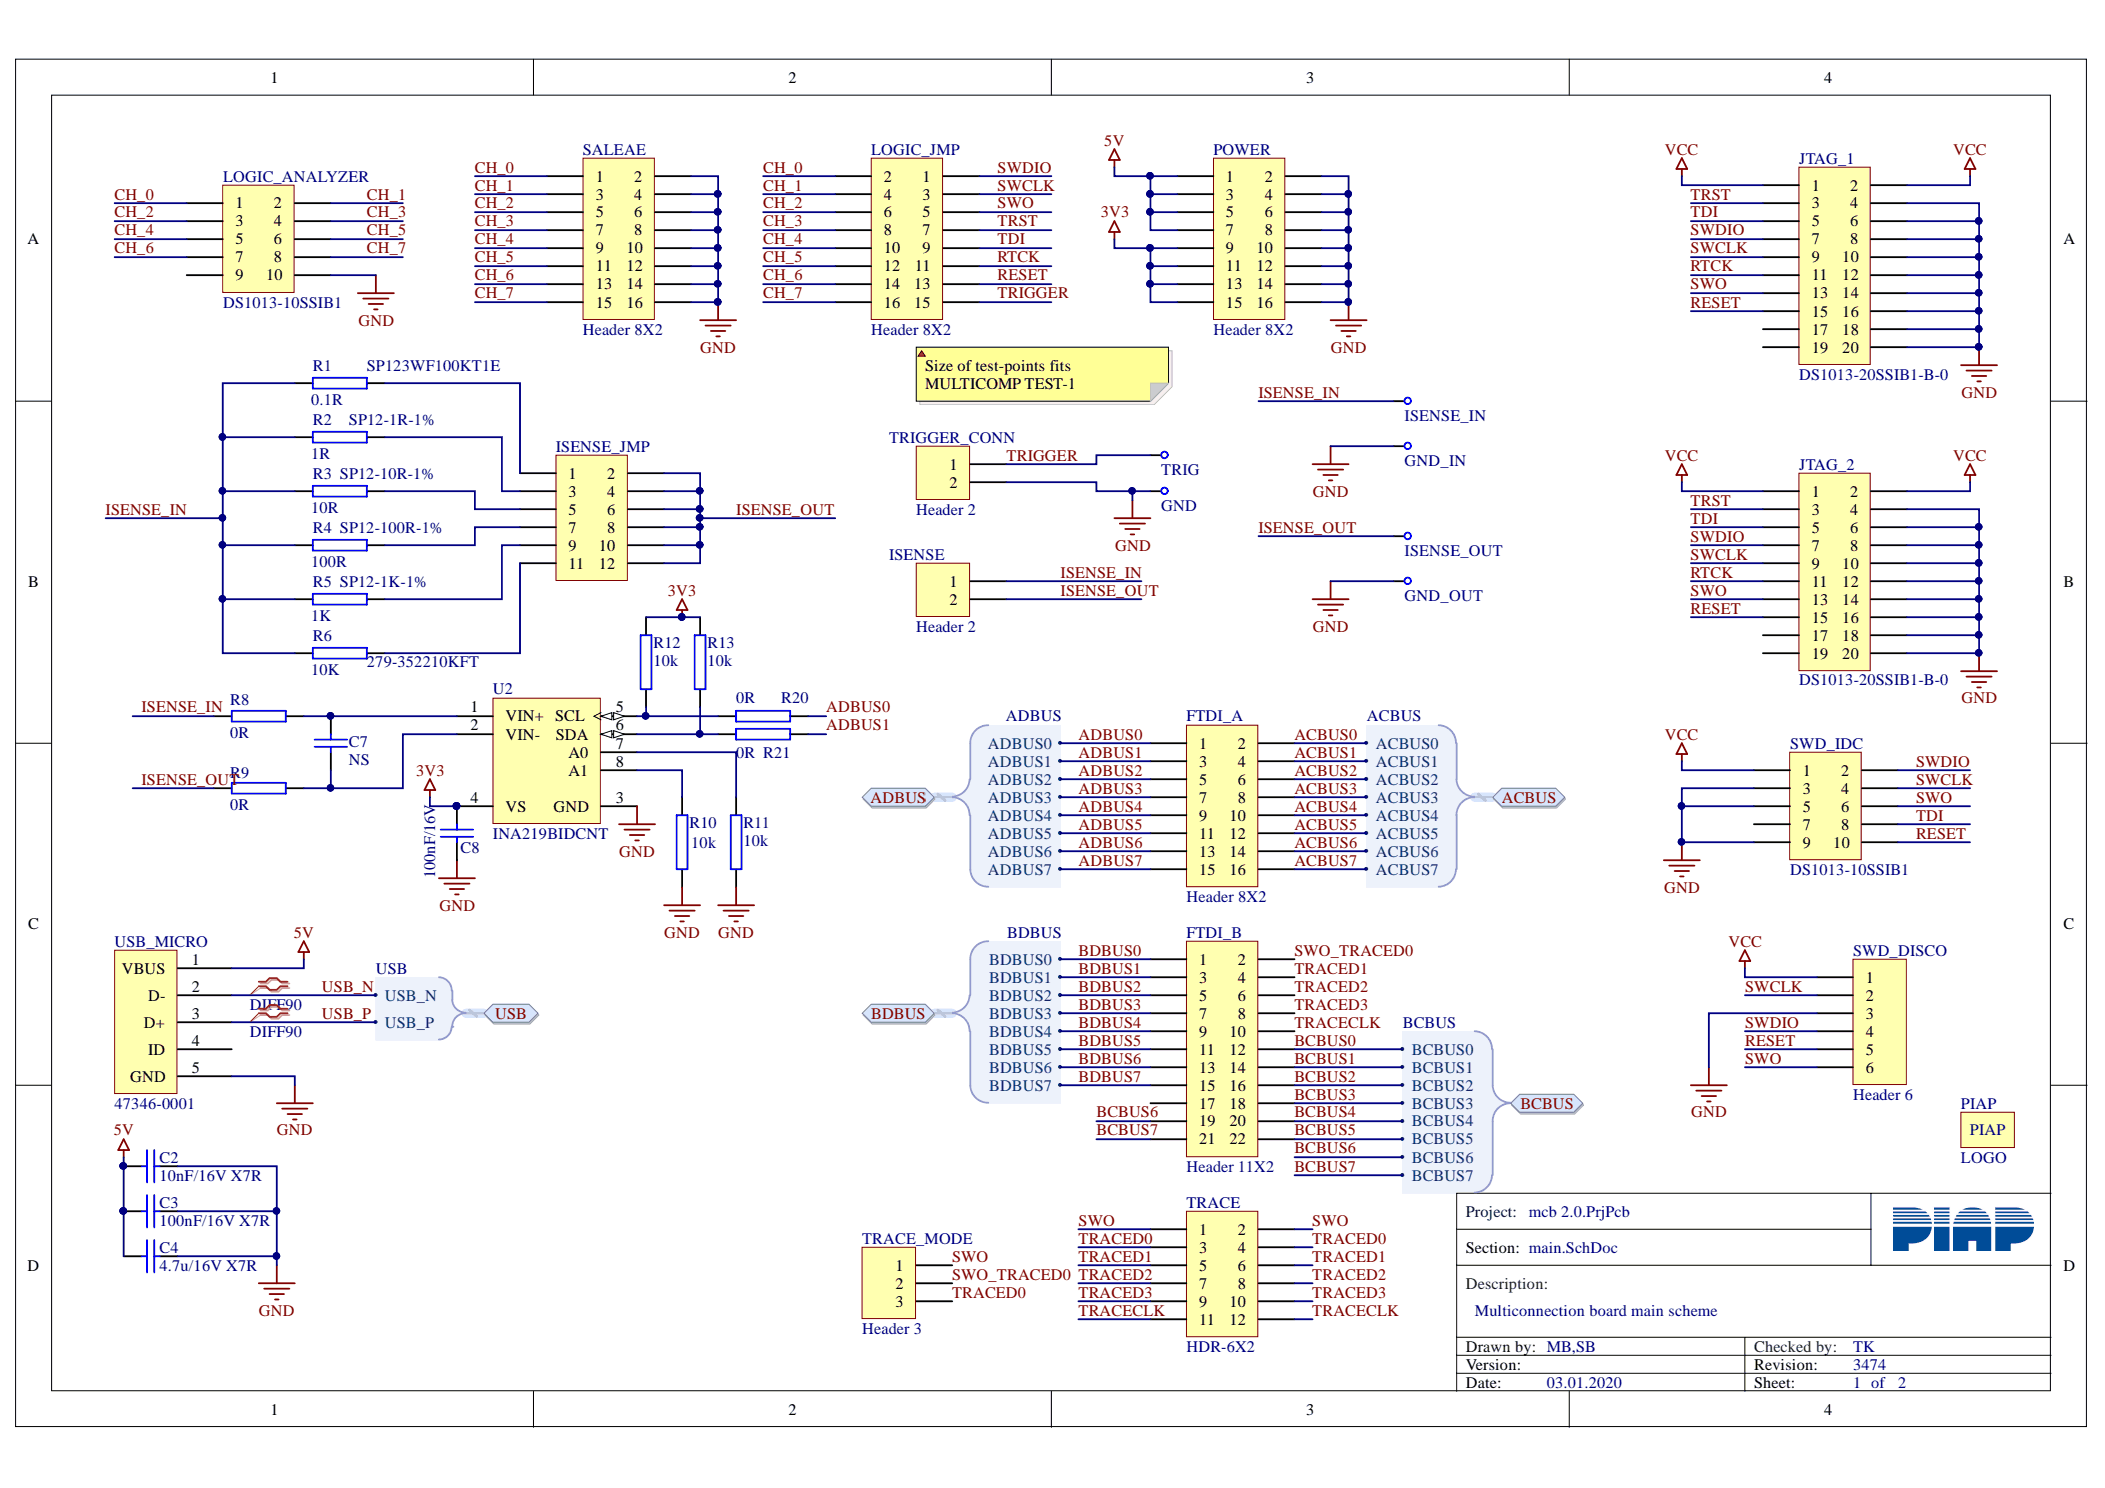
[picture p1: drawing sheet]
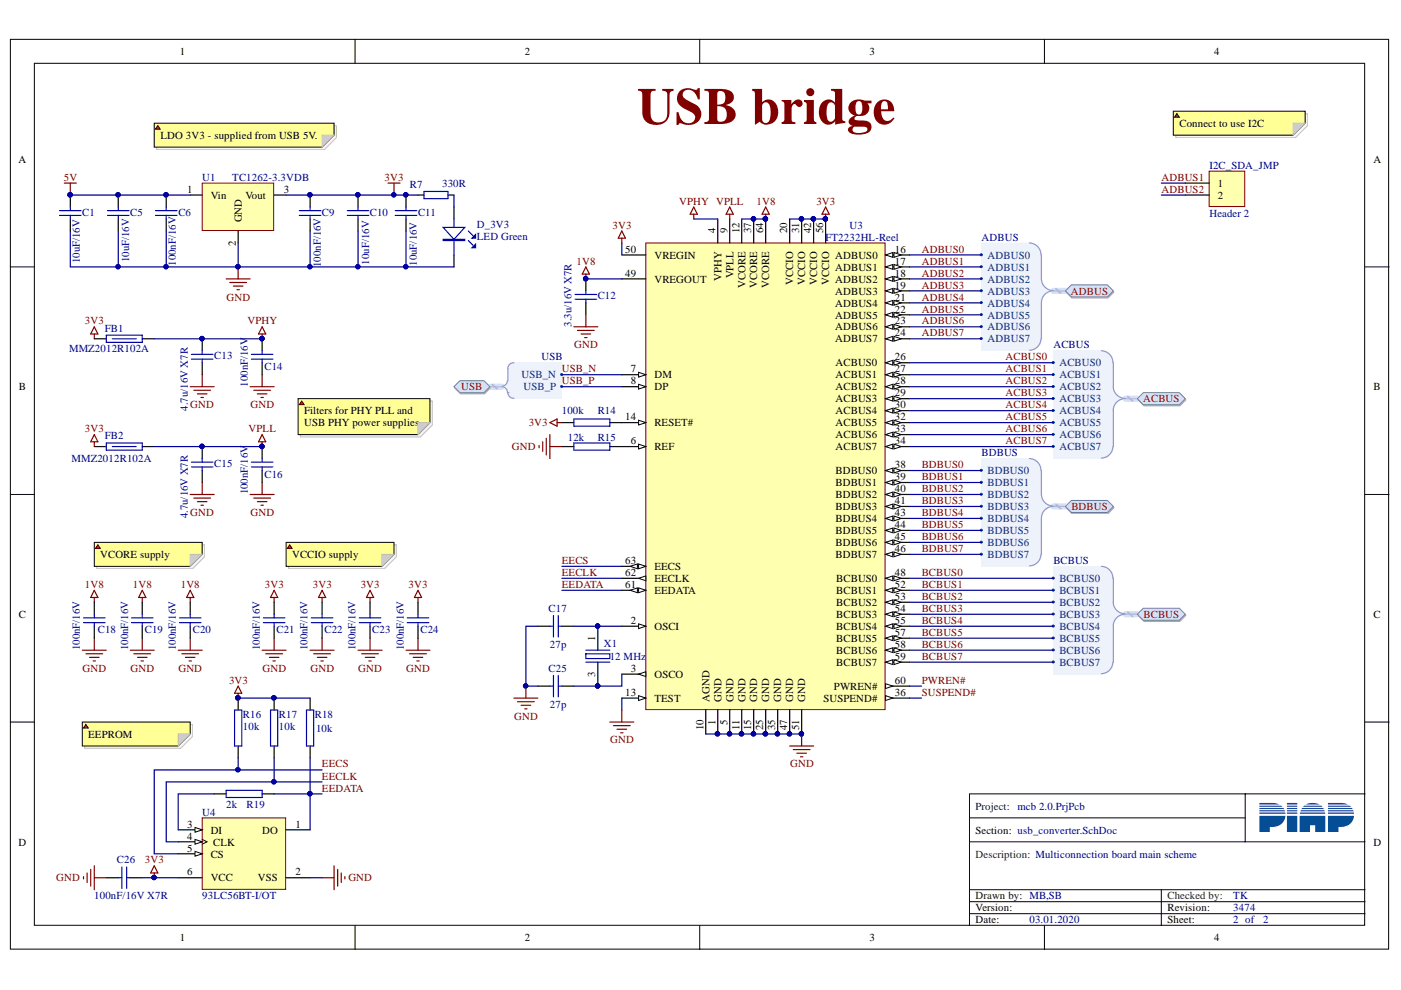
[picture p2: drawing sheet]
# Altium project mcb 2.0.PrjPcb
2 sheets, 79 parts. Net scope: flat (ports and power ports of the same name join across sheets).
Board file: mcb.PcbDoc
Sheets:
  main.SchDoc
  usb_converter.SchDoc

## Sheet main.SchDoc
size A4; CheckedBy: TK; DrawnBy: MB,SB; SheetNumber: 1; SheetTotal: 2

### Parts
C2  10nF/16V X7R  [0805]
C3  100nF/16V X7R  [0805]
C4  4.7u/16V X7R  [0805]
C7  NS  [0603]
C8  100nF/16V  [0402]
FTDI_A  Header 8X2  [HDR2X8]
FTDI_B  Header 11X2  [HDR2X11]
GND  TEST_POINT_THT  [TEST_POINT_THT]  (value not drawn)  (no BOM)
GND_IN  TEST_POINT_THT  [TEST_POINT_THT]  (value not drawn)  (no BOM)
GND_OUT  TEST_POINT_THT  [TEST_POINT_THT]  (value not drawn)  (no BOM)
ISENSE  Header 2  [HDR1X2]
ISENSE_IN  TEST_POINT_THT  [TEST_POINT_THT]  (value not drawn)  (no BOM)
ISENSE_JMP  (no value)  [HDR2X6]
ISENSE_OUT  TEST_POINT_THT  [TEST_POINT_THT]  (value not drawn)  (no BOM)
JTAG_1  DS1013-20SSIB1-B-0  [HDR2X10]
JTAG_2  DS1013-20SSIB1-B-0  [HDR2X10]
LOGIC_ANALYZER  DS1013-10SSIB1  [HDR2X5 socet]
LOGIC_JMP  Header 8X2  [HDR2X8]
PIAP  LOGO  [PIAP_5mm]  (no BOM)
POWER  Header 8X2  [HDR2X8]
R1  0.1R  Manufacturer Part Number: SP123WF100KT1E  [2512]
R2  1R  Supplier Part Number 1: SP12-1R-1%  [2512]
R3  10R  Supplier Part Number 1: SP12-10R-1%  [2512]
R4  100R  Supplier Part Number 1: SP12-100R-1%  [2512]
R5  1K  Supplier Part Number 1: SP12-1K-1%  [2512]
R6  10K  Supplier Part Number 3: 279-352210KFT  [2512]
R8  0R  [0603]
R9  0R  [0603]
R10  10k  [0603]
R11  10k  [0603]
R12  10k  [0603]
R13  10k  [0603]
R20  0R  [0603]
R21  0R  [0603]
SALEAE  Header 8X2  [HDR2X8]
SWD_DISCO  Header 6  [HDR1X6]
SWD_IDC  DS1013-10SSIB1  [HDR2X5 socet]
TRACE  HDR-6X2  [HDR2X6]
TRACE_MODE  Header 3  [HDR1X3]
TRIG  TEST_POINT_THT  [TEST_POINT_THT]  (value not drawn)  (no BOM)
TRIGGER_CONN  Header 2  [HDR1X2]
U2  INA219BIDCNT  [DCN0008A_M]
USB_MICRO  47346-0001  [47346-0001]

### Ports
ACBUS (bidir, harness ACBUS), ADBUS (bidir, harness ADBUS), BCBUS (bidir, harness BCBUS), BDBUS (bidir, harness BDBUS), USB (bidir, harness USB)

### Harnesses
ADBUS: ADBUS0, ADBUS1, ADBUS2, ADBUS3, ADBUS4, ADBUS5, ADBUS6, ADBUS7
ACBUS: ACBUS0, ACBUS1, ACBUS2, ACBUS3, ACBUS4, ACBUS5, ACBUS6, ACBUS7
BDBUS: BDBUS0, BDBUS1, BDBUS2, BDBUS3, BDBUS4, BDBUS5, BDBUS6, BDBUS7
BCBUS: BCBUS0, BCBUS1, BCBUS2, BCBUS3, BCBUS4, BCBUS5, BCBUS6, BCBUS7
USB: USB_N, USB_P

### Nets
3V3: C8.1 POWER.9 POWER.11 POWER.13 POWER.15 R12.2 R13.2 U2.4(VS)
5V: C2.2 C3.1 C4.2 POWER.1 POWER.3 POWER.5 POWER.7 USB_MICRO.1(VBUS)
GND: C2.1 C3.2 C4.1 C8.2 GND.1 GND_IN.1 GND_OUT.1 JTAG_1.4 JTAG_1.6 JTAG_1.8 JTAG_1.10 JTAG_1.12 JTAG_1.14 JTAG_1.16 JTAG_1.18 JTAG_1.20 JTAG_2.4 JTAG_2.6 JTAG_2.8 JTAG_2.10 JTAG_2.12 JTAG_2.14 JTAG_2.16 JTAG_2.18 JTAG_2.20 LOGIC_ANALYZER.10 POWER.2 POWER.4 POWER.6 POWER.8 POWER.10 POWER.12 POWER.14 POWER.16 R10.2 R11.2 SALEAE.2 SALEAE.4 SALEAE.6 SALEAE.8 SALEAE.10 SALEAE.12 SALEAE.14 SALEAE.16 SWD_DISCO.3 SWD_IDC.3 SWD_IDC.5 SWD_IDC.9 TRIGGER_CONN.2 U2.3(GND) USB_MICRO.5(GND)
VCC: JTAG_1.1 JTAG_1.2 JTAG_2.1 JTAG_2.2 SWD_DISCO.1 SWD_IDC.1
ACBUS0: FTDI_A.2 ; port ACBUS.ACBUS0
ACBUS1: FTDI_A.4 ; port ACBUS.ACBUS1
ACBUS2: FTDI_A.6 ; port ACBUS.ACBUS2
ACBUS3: FTDI_A.8 ; port ACBUS.ACBUS3
ACBUS4: FTDI_A.10 ; port ACBUS.ACBUS4
ACBUS5: FTDI_A.12 ; port ACBUS.ACBUS5
ACBUS6: FTDI_A.14 ; port ACBUS.ACBUS6
ACBUS7: FTDI_A.16 ; port ACBUS.ACBUS7
ADBUS0: FTDI_A.1 R20.1 ; port ADBUS.ADBUS0
ADBUS1: FTDI_A.3 R21.1 ; port ADBUS.ADBUS1
ADBUS2: FTDI_A.5 ; port ADBUS.ADBUS2
ADBUS3: FTDI_A.7 ; port ADBUS.ADBUS3
ADBUS4: FTDI_A.9 ; port ADBUS.ADBUS4
ADBUS5: FTDI_A.11 ; port ADBUS.ADBUS5
ADBUS6: FTDI_A.13 ; port ADBUS.ADBUS6
ADBUS7: FTDI_A.15 ; port ADBUS.ADBUS7
BCBUS0: FTDI_B.12 ; port BCBUS.BCBUS0
BCBUS1: FTDI_B.14 ; port BCBUS.BCBUS1
BCBUS2: FTDI_B.16 ; port BCBUS.BCBUS2
BCBUS3: FTDI_B.18 ; port BCBUS.BCBUS3
BCBUS4: FTDI_B.20 ; port BCBUS.BCBUS4
BCBUS5: FTDI_B.22 ; port BCBUS.BCBUS5
BCBUS6: FTDI_B.19 ; port BCBUS.BCBUS6
BCBUS7: FTDI_B.21 ; port BCBUS.BCBUS7
BDBUS0: FTDI_B.1 ; port BDBUS.BDBUS0
BDBUS1: FTDI_B.3 ; port BDBUS.BDBUS1
BDBUS2: FTDI_B.5 ; port BDBUS.BDBUS2
BDBUS3: FTDI_B.7 ; port BDBUS.BDBUS3
BDBUS4: FTDI_B.9 ; port BDBUS.BDBUS4
BDBUS5: FTDI_B.11 ; port BDBUS.BDBUS5
BDBUS6: FTDI_B.13 ; port BDBUS.BDBUS6
BDBUS7: FTDI_B.15 ; port BDBUS.BDBUS7
CH_0: LOGIC_ANALYZER.1 LOGIC_JMP.2 SALEAE.1
CH_1: LOGIC_ANALYZER.2 LOGIC_JMP.4 SALEAE.3
CH_2: LOGIC_ANALYZER.3 LOGIC_JMP.6 SALEAE.5
CH_3: LOGIC_ANALYZER.4 LOGIC_JMP.8 SALEAE.7
CH_4: LOGIC_ANALYZER.5 LOGIC_JMP.10 SALEAE.9
CH_5: LOGIC_ANALYZER.6 LOGIC_JMP.12 SALEAE.11
CH_6: LOGIC_ANALYZER.7 LOGIC_JMP.14 SALEAE.13
CH_7: LOGIC_ANALYZER.8 LOGIC_JMP.16 SALEAE.15
ISENSE_IN: ISENSE.1 ISENSE_IN.1 R1.1 R2.1 R3.1 R4.1 R5.1 R6.1 R8.2
ISENSE_OUT: ISENSE.2 ISENSE_JMP.2 ISENSE_JMP.4 ISENSE_JMP.6 ISENSE_JMP.8 ISENSE_JMP.10 ISENSE_JMP.12 ISENSE_OUT.1 R9.2
RESET: JTAG_1.15 JTAG_2.15 LOGIC_JMP.13 SWD_DISCO.5 SWD_IDC.10
RTCK: JTAG_1.11 JTAG_2.11 LOGIC_JMP.11
SWCLK: JTAG_1.9 JTAG_2.9 LOGIC_JMP.3 SWD_DISCO.2 SWD_IDC.4
SWDIO: JTAG_1.7 JTAG_2.7 LOGIC_JMP.1 SWD_DISCO.4 SWD_IDC.2
SWO: JTAG_1.13 JTAG_2.13 LOGIC_JMP.5 SWD_DISCO.6 SWD_IDC.6 TRACE.1 TRACE.2 TRACE_MODE.1
SWO_TRACED0: FTDI_B.2 TRACE_MODE.2
TDI: JTAG_1.5 JTAG_2.5 LOGIC_JMP.9 SWD_IDC.8
TRACECLK: FTDI_B.10 TRACE.11 TRACE.12
TRACED0: TRACE.3 TRACE.4 TRACE_MODE.3
TRACED1: FTDI_B.4 TRACE.5 TRACE.6
TRACED2: FTDI_B.6 TRACE.7 TRACE.8
TRACED3: FTDI_B.8 TRACE.9 TRACE.10
TRIGGER: LOGIC_JMP.15 TRIG.1 TRIGGER_CONN.1
TRST: JTAG_1.3 JTAG_2.3 LOGIC_JMP.7
USB_N: USB_MICRO.2(D-) ; port USB.USB_N
USB_P: USB_MICRO.3(D+) ; port USB.USB_P
NetC7_1: C7.1 R9.1 U2.2(VIN-)
NetC7_2: C7.2 R8.1 U2.1(VIN+)
NetISENSE_JMP_1: ISENSE_JMP.1 R1.2
NetISENSE_JMP_3: ISENSE_JMP.3 R2.2
NetISENSE_JMP_5: ISENSE_JMP.5 R3.2
NetISENSE_JMP_7: ISENSE_JMP.7 R4.2
NetISENSE_JMP_9: ISENSE_JMP.9 R5.2
NetISENSE_JMP_11: ISENSE_JMP.11 R6.2
NetR10_1: R10.1 U2.8(A1)
NetR11_1: R11.1 U2.7(A0)
NetR12_1: R12.1 R20.2 U2.5(SCL)
NetR13_1: R13.1 R21.2 U2.6(SDA)

Not connected (* = marked no-connect by the designer): FTDI_B 17; JTAG_1 17 19; JTAG_2 17 19; LOGIC_ANALYZER 9; SWD_IDC 7; USB_MICRO 4(ID)

### Layout directives
differential pair; differential pair class DIFF90; rule Differential Pairs Routing [Pref Gap = 10mil    Min Gap  = 10mil    Max Gap  = 10milPref Width = 15mil    Min Width  = 15mil    Max Width  = 15mil]: USB_N, USB_P

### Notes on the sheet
- Size of test-points fits MULTICOMP TEST-1
- Multiconnection board main scheme

## Sheet usb_converter.SchDoc
size A4; CheckedBy: TK; DrawnBy: MB,SB; SheetNumber: 2; SheetTotal: 2

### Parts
C1  10uF/16V  [0603]
C5  10uF/16V  [0603]
C6  100nF/16V  [0603]
C9  100nF/16V  [0603]
C10  10uF/16V  [0603]
C11  10uF/16V  [0603]
C12  3.3u/16V X7R  [0805]
C13  4.7u/16V X7R  [0805]
C14  100nF/16V  [0603]
C15  4.7u/16V X7R  [0805]
C16  100nF/16V  [0603]
C17  27p  [0603]
C18  100nF/16V  [0603]
C19  100nF/16V  [0603]
C20  100nF/16V  [0603]
C21  100nF/16V  [0603]
C22  100nF/16V  [0603]
C23  100nF/16V  [0603]
C24  100nF/16V  [0603]
C25  27p  [0603]
C26  100nF/16V X7R  [0805]
D_3V3  LED Green  [LED SMD 0805]
FB1  MMZ2012R102A  [0805]
FB2  MMZ2012R102A  [0805]
I2C_SDA_JMP  Header 2  [HDR1X2]
R7  330R  [0603]
R14  100k  [0603]
R15  12k  [0603]
R16  10k  [0603]
R17  10k  [0603]
R18  10k  [0603]
R19  2k  [0603]
U1  TC1262-3.3VDB  [SOT223]
U3  FT2232HL-Reel  [LQFP-64_L]
U4  93LC56BT-I/OT  [SOT-23-OT6_L]
X1  12 MHz  [ABM8G]

### Ports
ACBUS (bidir, harness ACBUS), ADBUS (bidir, harness ADBUS), BCBUS (bidir, harness BCBUS), BDBUS (bidir, harness BDBUS), USB (bidir, harness USB)

### Harnesses
ADBUS: ADBUS0, ADBUS1, ADBUS2, ADBUS3, ADBUS4, ADBUS5, ADBUS6, ADBUS7
ACBUS: ACBUS0, ACBUS1, ACBUS2, ACBUS3, ACBUS4, ACBUS5, ACBUS6, ACBUS7
BDBUS: BDBUS0, BDBUS1, BDBUS2, BDBUS3, BDBUS4, BDBUS5, BDBUS6, BDBUS7
BCBUS: BCBUS0, BCBUS1, BCBUS2, BCBUS3, BCBUS4, BCBUS5, BCBUS6, BCBUS7
USB: USB_N, USB_P

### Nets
1V8: C12.1 C18.1 C19.1 C20.1 U3.12(VCORE) U3.37(VCORE) U3.49(VREGOUT) U3.64(VCORE)
3V3: C9.2 C10.2 C11.2 C21.1 C22.1 C23.1 C24.1 C26.2 FB1.2 FB2.2 R7.1 R14.2 R16.1 R17.1 R18.1 U1.3(Vout) U3.20(VCCIO) U3.31(VCCIO) U3.42(VCCIO) U3.50(VREGIN) U3.56(VCCIO) U4.6(VCC)
5V: C1.2 C5.2 C6.2 U1.1(Vin)
GND: C1.1 C5.1 C6.1 C9.1 C10.1 C11.1 C12.2 C13.2 C14.2 C15.2 C16.2 C17.2 C18.2 C19.2 C20.2 C21.2 C22.2 C23.2 C24.2 C25.2 C26.1 D_3V3.2 R15.2 U1.2(GND) U3.1(GND) U3.5(GND) U3.10(AGND) U3.11(GND) U3.13(TEST) U3.15(GND) U3.25(GND) U3.35(GND) U3.47(GND) U3.51(GND) U4.2(VSS)
VPHY: C13.1 C14.1 FB1.1 U3.4(VPHY)
VPLL: C15.1 C16.1 FB2.1 U3.9(VPLL)
ACBUS0: U3.26(ACBUS0) ; port ACBUS.ACBUS0
ACBUS1: U3.27(ACBUS1) ; port ACBUS.ACBUS1
ACBUS2: U3.28(ACBUS2) ; port ACBUS.ACBUS2
ACBUS3: U3.29(ACBUS3) ; port ACBUS.ACBUS3
ACBUS4: U3.30(ACBUS4) ; port ACBUS.ACBUS4
ACBUS5: U3.32(ACBUS5) ; port ACBUS.ACBUS5
ACBUS6: U3.33(ACBUS6) ; port ACBUS.ACBUS6
ACBUS7: U3.34(ACBUS7) ; port ACBUS.ACBUS7
ADBUS0: U3.16(ADBUS0) ; port ADBUS.ADBUS0
ADBUS1: I2C_SDA_JMP.1 U3.17(ADBUS1) ; port ADBUS.ADBUS1
ADBUS2: I2C_SDA_JMP.2 U3.18(ADBUS2) ; port ADBUS.ADBUS2
ADBUS3: U3.19(ADBUS3) ; port ADBUS.ADBUS3
ADBUS4: U3.21(ADBUS4) ; port ADBUS.ADBUS4
ADBUS5: U3.22(ADBUS5) ; port ADBUS.ADBUS5
ADBUS6: U3.23(ADBUS6) ; port ADBUS.ADBUS6
ADBUS7: U3.24(ADBUS7) ; port ADBUS.ADBUS7
BCBUS0: U3.48(BCBUS0) ; port BCBUS.BCBUS0
BCBUS1: U3.52(BCBUS1) ; port BCBUS.BCBUS1
BCBUS2: U3.53(BCBUS2) ; port BCBUS.BCBUS2
BCBUS3: U3.54(BCBUS3) ; port BCBUS.BCBUS3
BCBUS4: U3.55(BCBUS4) ; port BCBUS.BCBUS4
BCBUS5: U3.57(BCBUS5) ; port BCBUS.BCBUS5
BCBUS6: U3.58(BCBUS6) ; port BCBUS.BCBUS6
BCBUS7: U3.59(BCBUS7) ; port BCBUS.BCBUS7
BDBUS0: U3.38(BDBUS0) ; port BDBUS.BDBUS0
BDBUS1: U3.39(BDBUS1) ; port BDBUS.BDBUS1
BDBUS2: U3.40(BDBUS2) ; port BDBUS.BDBUS2
BDBUS3: U3.41(BDBUS3) ; port BDBUS.BDBUS3
BDBUS4: U3.43(BDBUS4) ; port BDBUS.BDBUS4
BDBUS5: U3.44(BDBUS5) ; port BDBUS.BDBUS5
BDBUS6: U3.45(BDBUS6) ; port BDBUS.BDBUS6
BDBUS7: U3.46(BDBUS7) ; port BDBUS.BDBUS7
EECLK: R17.2 U3.62(EECLK) U4.4(CLK)
EECS: R16.2 U3.63(EECS) U4.5(CS)
EEDATA: R18.2 R19.1 U3.61(EEDATA) U4.1(DO)
PWREN#: U3.60(PWREN#)
SUSPEND#: U3.36(SUSPEND#)
USB_N: U3.7(DM) ; port USB.USB_N
USB_P: U3.8(DP) ; port USB.USB_P
NetC17_1: C17.1 U3.2(OSCI) X1.1
NetC25_1: C25.1 U3.3(OSCO) X1.3
NetD_3V3_1: D_3V3.1 R7.2
NetR14_1: R14.1 U3.14(RESET#)
NetR15_1: R15.1 U3.6(REF)
NetR19_2: R19.2 U4.3(DI)

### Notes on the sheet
- USB bridge
- Connect to use I2C
- LDO 3V3 - supplied from USB 5V.
- Filters for PHY PLL and USB PHY power supplies.
- VCORE supply
- VCCIO supply
- EEPROM
- Multiconnection board main scheme

## Nets that join several sheets
3V3: main (8 pins), usb_converter (22 pins)
5V: main (8 pins), usb_converter (C1.2 C5.2 C6.2 U1.1)
GND: main (51 pins), usb_converter (35 pins)
ACBUS0: main (FTDI_A.2), usb_converter (U3.26)
ACBUS1: main (FTDI_A.4), usb_converter (U3.27)
ACBUS2: main (FTDI_A.6), usb_converter (U3.28)
ACBUS3: main (FTDI_A.8), usb_converter (U3.29)
ACBUS4: main (FTDI_A.10), usb_converter (U3.30)
ACBUS5: main (FTDI_A.12), usb_converter (U3.32)
ACBUS6: main (FTDI_A.14), usb_converter (U3.33)
ACBUS7: main (FTDI_A.16), usb_converter (U3.34)
ADBUS0: main (FTDI_A.1 R20.1), usb_converter (U3.16)
ADBUS1: main (FTDI_A.3 R21.1), usb_converter (I2C_SDA_JMP.1 U3.17)
ADBUS2: main (FTDI_A.5), usb_converter (I2C_SDA_JMP.2 U3.18)
ADBUS3: main (FTDI_A.7), usb_converter (U3.19)
ADBUS4: main (FTDI_A.9), usb_converter (U3.21)
ADBUS5: main (FTDI_A.11), usb_converter (U3.22)
ADBUS6: main (FTDI_A.13), usb_converter (U3.23)
ADBUS7: main (FTDI_A.15), usb_converter (U3.24)
BCBUS0: main (FTDI_B.12), usb_converter (U3.48)
BCBUS1: main (FTDI_B.14), usb_converter (U3.52)
BCBUS2: main (FTDI_B.16), usb_converter (U3.53)
BCBUS3: main (FTDI_B.18), usb_converter (U3.54)
BCBUS4: main (FTDI_B.20), usb_converter (U3.55)
BCBUS5: main (FTDI_B.22), usb_converter (U3.57)
BCBUS6: main (FTDI_B.19), usb_converter (U3.58)
BCBUS7: main (FTDI_B.21), usb_converter (U3.59)
BDBUS0: main (FTDI_B.1), usb_converter (U3.38)
BDBUS1: main (FTDI_B.3), usb_converter (U3.39)
BDBUS2: main (FTDI_B.5), usb_converter (U3.40)
BDBUS3: main (FTDI_B.7), usb_converter (U3.41)
BDBUS4: main (FTDI_B.9), usb_converter (U3.43)
BDBUS5: main (FTDI_B.11), usb_converter (U3.44)
BDBUS6: main (FTDI_B.13), usb_converter (U3.45)
BDBUS7: main (FTDI_B.15), usb_converter (U3.46)
USB_N: main (USB_MICRO.2), usb_converter (U3.7)
USB_P: main (USB_MICRO.3), usb_converter (U3.8)
